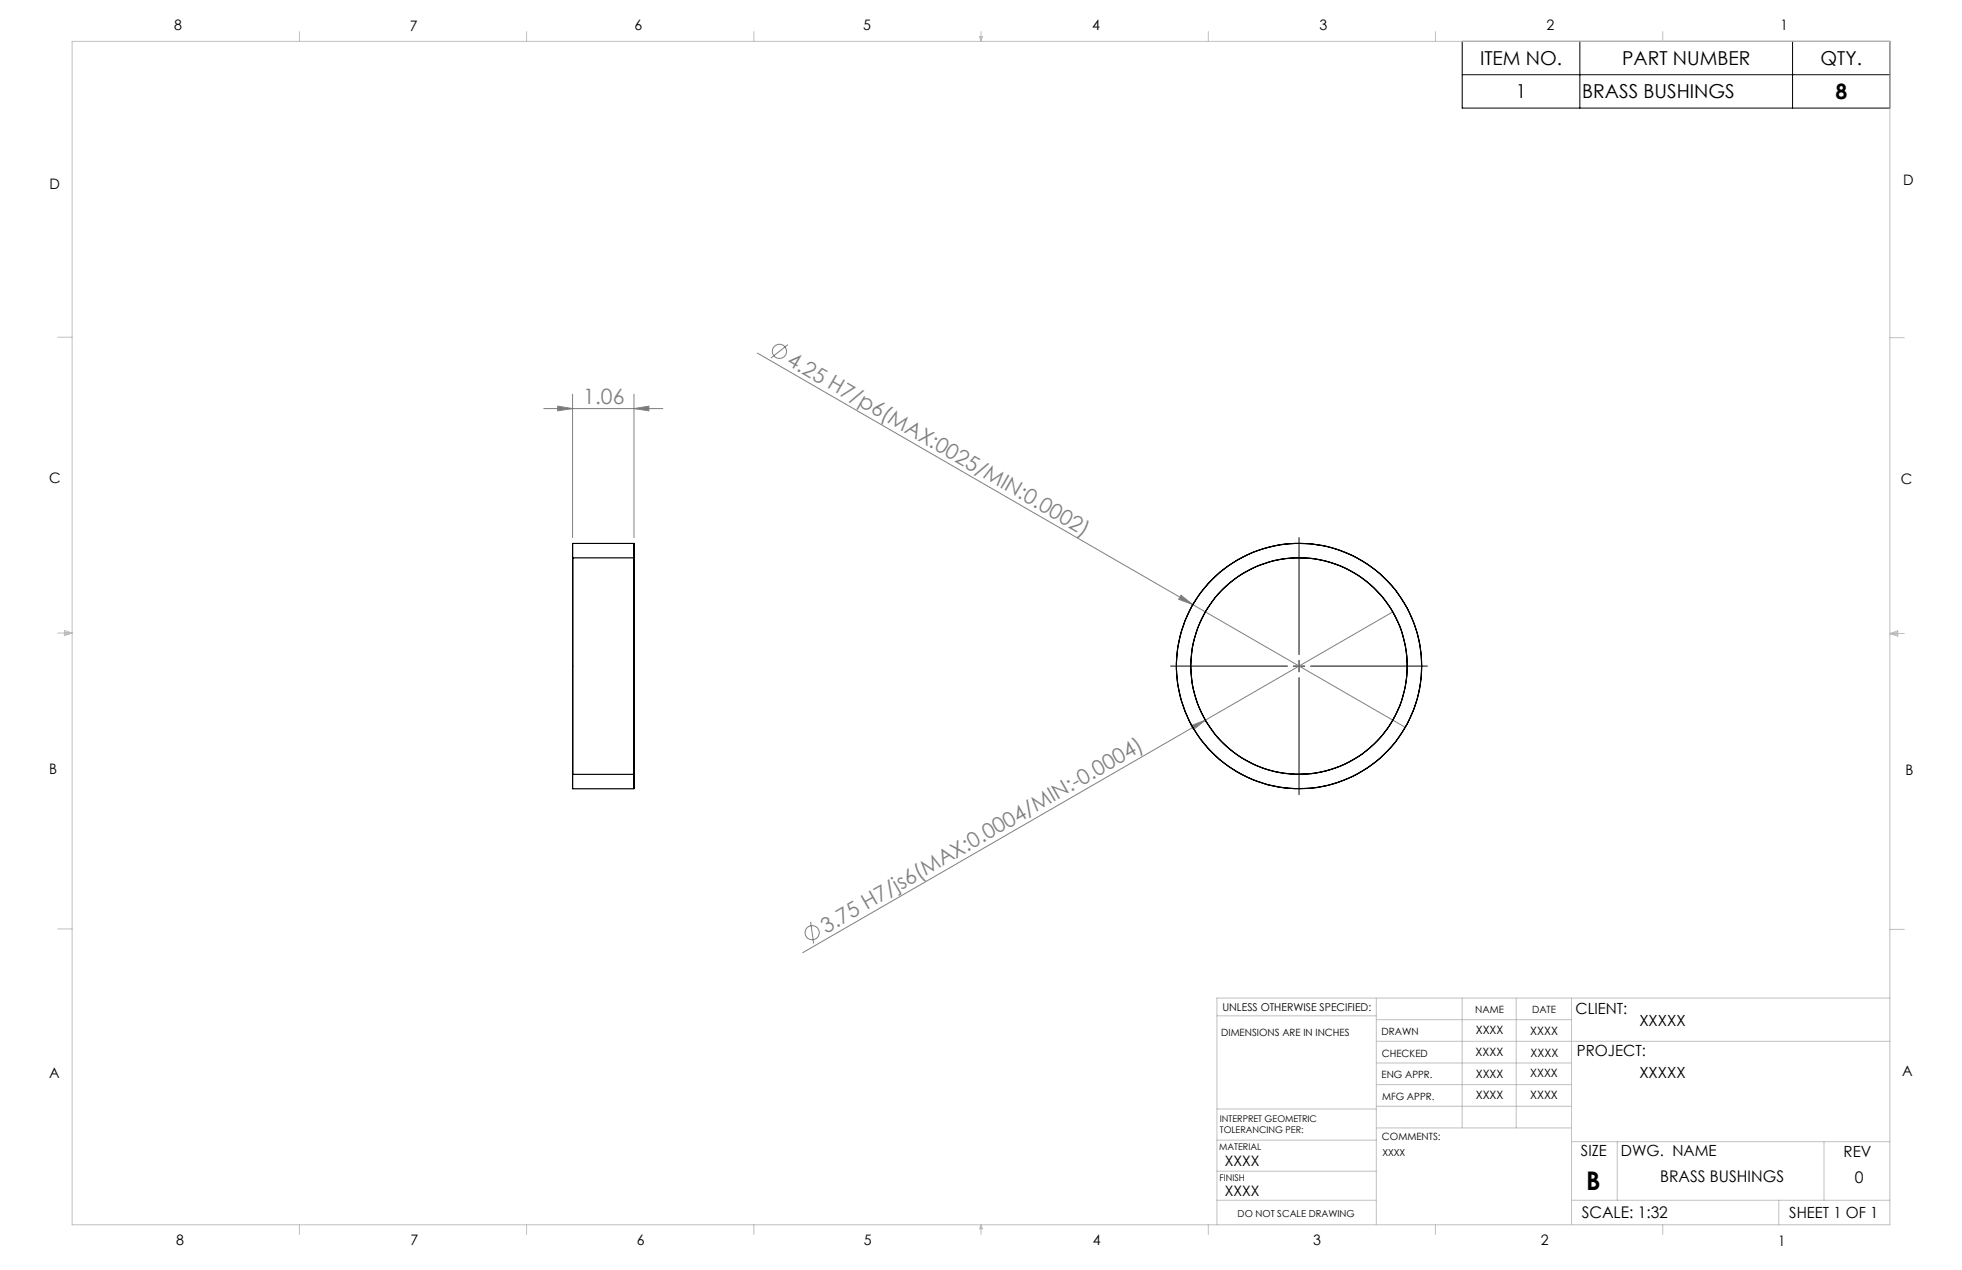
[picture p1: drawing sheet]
<svg xmlns="http://www.w3.org/2000/svg" width="432mm" height="279mm" viewBox="0 0 432 279" stroke-linecap="round" stroke-linejoin="round" font-family="sans-serif">
<g fill="none" stroke="#808080" stroke-width=".22">
<path d="M166.7 77.7l142.6 82.3M173.4 75.8l-3.7 3M119.7 89.9h26.2M122.7 89.4l3.3 .5-3.3 .5zM126 86.7v31.6M139.5 89.9l3.3-.5v1zM139.5 86.7v31.6M259.9 131l2.6 2-3.1-1.2zM306.5 134.6l-41.2 23.8M262.1 159.6l3.2-1.2-2.6 2.1zM265.3 158.4l-88.6 51.2M178.4 202.8l.7 4.8"/>
<circle cx="171.5" cy="77.3" r="1.55"/>
<circle cx="178.7" cy="205.2" r="1.56"/>
</g>
<path d="M321.8 9.1h94.1v14.7h-94.1zM321.8 16.4h94.1M347.7 9.1v14.7M394.5 9.1v14.7M285.9 118.3v25.7M257.6 146.5h25.8M284.6 146.5h2.6M285.9 145.3v2.5M285.9 149.1v25.7M288.4 146.5h25.7" fill="none" stroke="#000" stroke-width=".22"/>
<g fill="none" stroke="#c0c0c0" stroke-width=".22">
<path d="M15.9 9.1h400v260.4h-400zM65.9 6.9v2.2M115.9 6.9v2.2M165.9 6.9v2.2M215.6 8h.6l-.3 1.1zM215.7 8l.2 1.1M215.9 6.9v2.2M216 8l-.1 1.1M265.9 6.9v2.2M315.9 6.9v2.2M365.9 6.9v2.2M12.7 74.2h3.2"/>
<path d="M415.9 74.3h3.2M12.7 139.3h3.2M14.2 139.1l1.7 .2M14.2 138.7l1.7 .6-1.7 .5zM15.9 139.3l-1.7 .3M415.9 139.4h3.2M415.9 139.4l1.8-.6v1.2zM415.9 139.4l1.8 .3M417.7 139.2l-1.8 .2M12.7 204.4h3.2M302.9 219.6v49.9M321.8 219.6v28.5"/>
<path d="M333.7 219.6v28.5M345.9 219.6v49.9M415.9 204.5h3.2M415.9 219.6h-148.1v49.9M267.8 223.5h35.1M302.9 229.1h113M302.9 233.9h43M302.9 224.3h43M302.9 238.6h43M267.8 257.7h35.1M267.8 250.8h35.1M267.8 244h35.1"/>
<path d="M302.9 248.1h43M302.9 243.4h43M345.9 251.2h70M355.9 251.2v12.9M401.4 251.2v12.9M65.9 269.5v2.1M115.9 269.5v2.1M165.9 269.5v2.1M215.9 269.5v2.1M215.9 269.5l.3 .8h-.6zM265.9 269.5v2.1M267.8 264.1h35.1"/>
<path d="M315.9 269.5v2.1M345.9 264.1h70M365.9 269.5v2.1M391.5 264.1v5.4"/>
</g>
<g fill="#808080">
<path d="M259.9 131l2.6 2-3.1-1.2z"/>
<path d="M262.1 159.6l3.2-1.2-2.6 2.1z"/>
<path d="M139.5 89.9l3.3-.5v1zM122.7 89.4l3.3 .5-3.3 .5z"/>
</g>
<g fill="none" stroke="#000" stroke-width=".25">
<path d="M126 119.6v53.9zM126 119.6h13.5M139.5 119.6v53.9zM126 122.7v47.6zM126 122.7h13.5M139.5 122.7v47.6zM126 173.5h13.5M126 170.4h13.5"/>
<circle cx="285.9" cy="146.5" r="23.8"/>
<circle cx="285.9" cy="146.5" r="27"/>
</g>
<text font-size="5.6" x="349.1" y="261.7">B</text>
<text font-size="4.7" x="403.9" y="21.8">8</text>
<g font-size="4.7" fill="#808080">
<text x="172.9" y="80" transform="rotate(30 172.9 80)">4.25 H7/p6(MAX:0025/MIN:0.0002)</text>
<text x="128.4" y="88.9">1.06</text>
<text x="181.8" y="205.4" transform="rotate(-30 181.8 205.4)">3.75 H7/js6(MAX:0.0004/MIN:-0.0004)</text>
</g>
<g font-size="4.2">
<text x="325.7" y="14.3">ITEM NO.</text>
<text x="357" y="14.3">PART NUMBER</text>
<text x="400.7" y="14.3">QTY.</text>
<text x="333.6" y="21.6">1</text>
<text x="348.2" y="21.6">BRASS BUSHINGS</text>
</g>
<g font-size="3.5">
<text x="365.3" y="260">BRASS BUSHINGS</text>
<text x="408.2" y="260.2">0</text>
<text x="348.1" y="267.9">SCALE: 1:32</text>
</g>
<g font-size="3.4">
<text x="346.8" y="223.1">CLIENT:</text>
<text x="360.8" y="225.8">XXXXX</text>
<text x="347.1" y="232.3">PROJECT:</text>
<text x="360.8" y="237.1">XXXXX</text>
<text x="347.9" y="254.3">SIZE</text>
<text x="356.7" y="254.4">DWG. NAME</text>
<text x="405.7" y="254.5">REV</text>
<text x="393.8" y="267.9">SHEET 1 OF 1</text>
</g>
<g font-size="3.2">
<text x="38.3" y="6.7">8</text>
<text x="90.2" y="6.7">7</text>
<text x="139.7" y="6.5">6</text>
<text x="190" y="6.5">5</text>
<text x="240.4" y="6.5">4</text>
<text x="290.4" y="6.7">3</text>
<text x="340.4" y="6.5">2</text>
<text x="391.9" y="6.7">1</text>
<text x="10.9" y="41.6">D</text>
<text x="418.9" y="40.7">D</text>
<text x="10.9" y="106.3">C</text>
<text x="418.4" y="106.4">C</text>
<text x="10.8" y="170.2">B</text>
<text x="419.4" y="170.6">B</text>
<text x="10.8" y="237.2">A</text>
<text x="418.6" y="236.8">A</text>
<text x="269.6" y="256.5">XXXX</text>
<text x="269.6" y="263.2">XXXX</text>
<text x="38.8" y="273.8">8</text>
<text x="90.4" y="273.8">7</text>
<text x="140.2" y="273.8">6</text>
<text x="190.1" y="273.9">5</text>
<text x="240.5" y="273.8">4</text>
<text x="289" y="273.9">3</text>
<text x="339.1" y="273.8">2</text>
<text x="391.4" y="274.1">1</text>
</g>
<g font-size="2.5">
<text x="324.8" y="227.6">XXXX</text>
<text x="336.8" y="227.7">XXXX</text>
<text x="324.8" y="232.3">XXXX</text>
<text x="336.8" y="232.5">XXXX</text>
<text x="324.8" y="237.1">XXXX</text>
<text x="336.8" y="237">XXXX</text>
<text x="324.8" y="241.9">XXXX</text>
<text x="336.8" y="241.8">XXXX</text>
</g>
<text font-size="2.4" x="269" y="222.4">UNLESS OTHERWISE SPECIFIED:</text>
<g font-size="2.2">
<text x="268.8" y="228">DIMENSIONS ARE IN INCHES</text>
<text x="304.1" y="227.7">DRAWN</text>
<text x="324.7" y="222.9">NAME</text>
<text x="337.2" y="222.9">DATE</text>
<text x="304.1" y="232.6">CHECKED</text>
<text x="304" y="237.2">ENG APPR.</text>
<text x="304.2" y="241.9">MFG APPR.</text>
<text x="304.1" y="250.9">COMMENTS:</text>
</g>
<g font-size="2.1">
<text x="304.2" y="254.3">XXXX</text>
<text x="272.4" y="267.8">DO NOT SCALE DRAWING</text>
</g>
<g font-size="2">
<text x="268.5" y="246.8">INTERPRET GEOMETRIC</text>
<text x="268.5" y="249.4">TOLERANCING PER:</text>
<text x="268.3" y="252.9">MATERIAL</text>
<text x="268.4" y="259.7">FINISH</text>
</g>
</svg>
